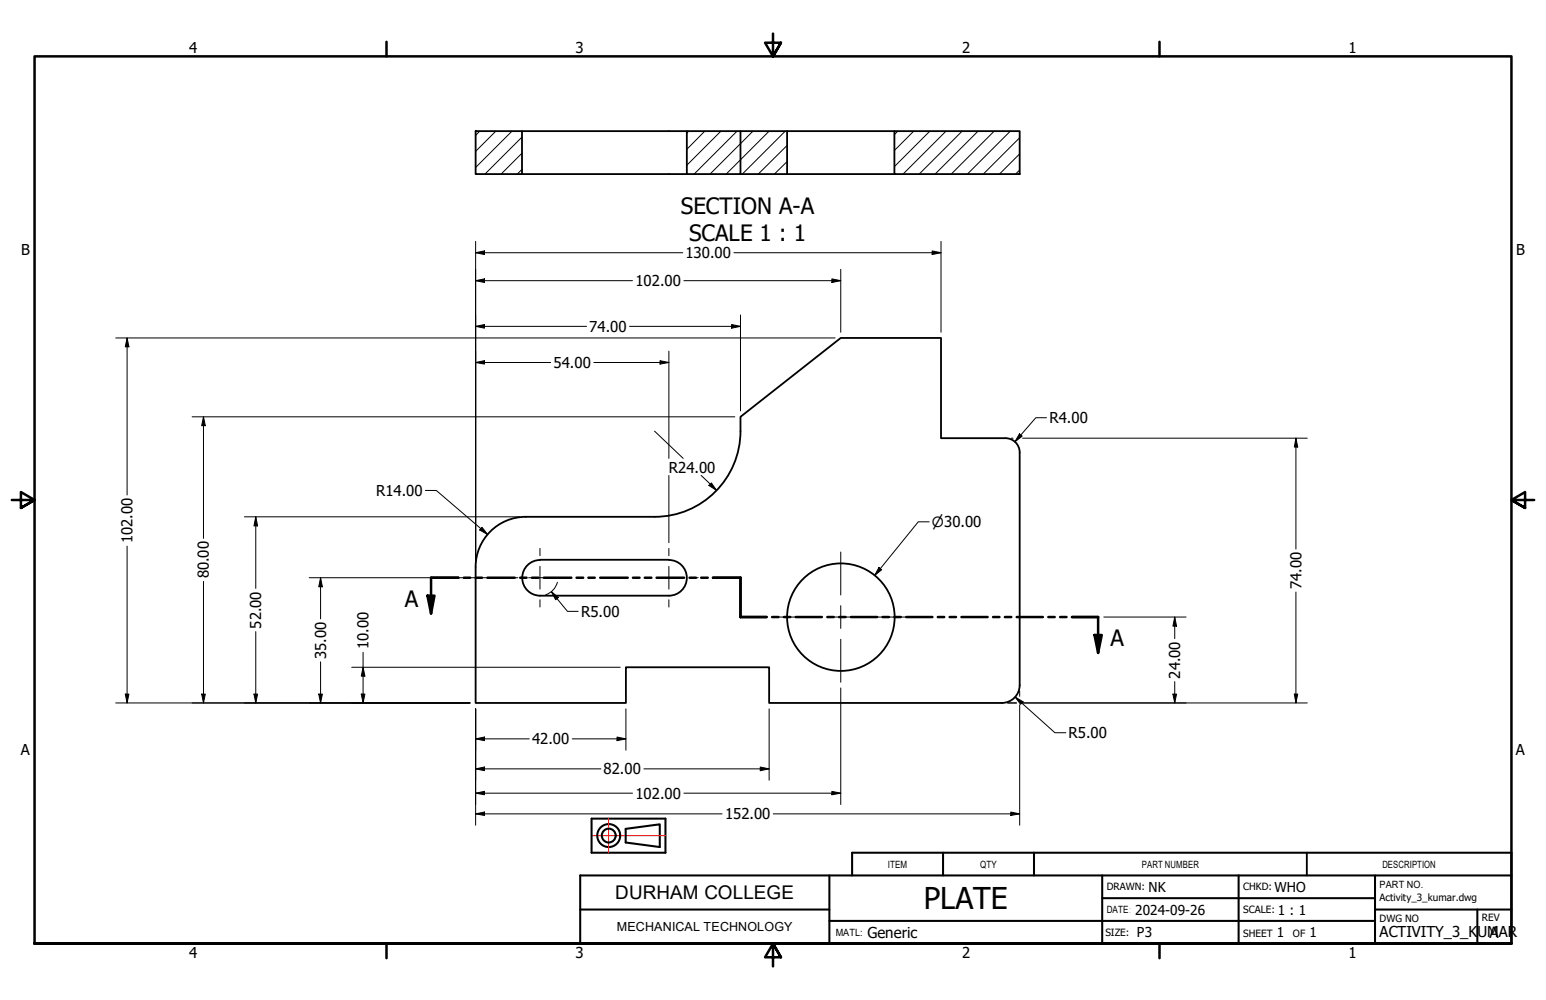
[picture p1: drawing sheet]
<svg xmlns="http://www.w3.org/2000/svg" width="432mm" height="279mm" viewBox="0 0 432 279" stroke-linecap="round" stroke-linejoin="round" font-family="sans-serif">
<!-- layer: Hatch (ANSI) -->
<g fill="none" stroke="#000" stroke-width=".28">
<path d="M134 36.6l-1.2 1.2M138.5 36.6l-5.7 5.7M143 36.6l-10.2 10.2M145.8 38.3l-10.4 10.3M192.3 36.6l-.5 .6M196.8 36.6l-5 5.1M201.4 36.6l-9.6 9.6M205.9 36.6l-12 12M210.3 36.6l-12 12M214.8 36.6l-12 12M219.3 36.6l-12 12M250.8 36.6l-1 1"/>
<path d="M255.2 36.6l-5.4 5.4M259.7 36.6l-9.9 9.9M264.2 36.6l-12 12M268.7 36.6l-12 12M273.2 36.6l-12 12M277.7 36.6l-12 12M282.2 36.6l-12 12M284.8 38.5l-10.2 10.1M145.8 47.3l-1.3 1.3M145.8 42.8l-5.8 5.8M219.8 45.1l-3.5 3.5M219.8 40.6l-8 8"/>
<path d="M284.8 47.5l-1.1 1.1M284.8 43l-5.7 5.6"/>
</g>
<!-- layer: Visible (ANSI) -->
<g fill="none" stroke="#000" stroke-width=".51">
<path d="M132.8 36.6h13v12h-13zM145.8 36.6h46M191.8 36.6h15v12h-15zM206.8 36.6h13v12h-13M219.8 36.6h30M249.8 36.6h35v12h-35zM145.8 48.6h46M219.8 48.6h30M280.8 122.4h-18v-28h-28l-28 22.1a27.5 27.5 0 0 1-2.7 14.9 24 24 0 0 1-21.3 13M280.8 122.4a4 4 0 0 1 4 4M284.8 126.4v65.1M150.8 156.4h36"/>
<path d="M150.8 156.5a5 5 0 0 0-4.9 4.9 5 5 0 0 0 4.9 5h36M182.8 144.4h-36a14 14 0 0 0-14 14v38h42v-10h40v10h65M186.8 156.5a5 5 0 0 1 5 4.9 5 5 0 0 1-5 5M284.8 191.4a5 5 0 0 1-5 5"/>
<circle cx="234.9" cy="172.4" r="15"/>
</g>
<!-- layer: Section Line (ANSI) -->
<g fill="none" stroke="#000" stroke-width=".7">
<path d="M119.4 166.4h1.9l-.9 5zM128 161.4h-7.6v10M129.5 161.4h1.8M132.8 161.4h1.8M136.1 161.4h7.7M145.3 161.4h1.8M148.6 161.4h1.8M151.9 161.4h7.7M161 161.4h1.9M164.3 161.4h1.8M167.6 161.4h7.7M176.8 161.4h1.8"/>
<path d="M180.1 161.4h1.8M183.4 161.4h7.7M192.6 161.4h1.8M195.8 161.4h1.9M199.1 161.4h7.7v11h7.3M215.6 172.4h1.8M218.9 172.4h1.8M222.2 172.4h7.4M231.1 172.4h1.8M234.4 172.4h1.8M237.7 172.4h7.3M246.5 172.4h1.8"/>
<path d="M249.8 172.4h1.8M253.1 172.4h7.3M261.9 172.4h1.8M265.2 172.4h1.8M268.5 172.4h7.3M277.4 172.4h1.7M280.7 172.4h1.7M284 172.4h7.3M292.8 172.4h1.8M296.1 172.4h1.8M299.4 172.4h7.3v10M305.7 177.4h2l-1 5z"/>
</g>
<path d="M119.4 166.4h1.9l-.9 5zM305.7 177.4h2l-1 5z" fill="#000"/>
<!-- layer: Border (ANSI) -->
<path d="M107.9 11.7v4M215.9 9.4v6.3l-2.2-3.8h4.4l-2.2 3.8 2.2-3.8M323.8 11.7v4M3.3 139.7h6.4l-3.9-2.2v4.4l3.9-2.2-3.9 2.2M428.5 139.7h-6.4l3.9-2.2v4.4l-3.9-2.2 3.9 2.2M9.7 263.7v-248h412.4v248h-412.4h412.4M107.9 263.7v4M218.1 267.5l-2.2-3.8 2.2 3.8h-4.4l2.2-3.8v6.3M323.8 263.7v4" fill="none" stroke="#000" stroke-width=".7"/>
<!-- layer: TITLE -->
<g fill="none" stroke="#000" stroke-width=".57">
<path d="M165.2 228.7h20.7v9.6h-20.7zM174.8 231.6l9.5-1.3v6.4l-9.5-1.3zM263.4 238.3v6.3M288.8 238.3v6.3M231.6 244.6v19.1M231.6 257.3h152.4M238 244.6v-6.3h184.1v25.4h-260v-19.1h260M307.8 251h76.2M384 254.1h38.1M384 244.6v19.1M412.6 254.1v9.6"/>
<circle cx="170" cy="233.5" r="3.2"/>
<circle cx="170" cy="233.5" r="1.94"/>
</g>
<!-- layer: Title (ANSI) -->
<path d="M365 238.3v6.3" fill="none" stroke="#000" stroke-width=".51"/>
<path d="M162.1 254.1h69.5M307.8 244.6v19.1M345.9 244.6v19.1" fill="none" stroke="#000" stroke-width=".57"/>
<!-- layer: TITLE -->
<path d="M165.2 233.5h20.7" fill="none" stroke="#f00" stroke-width=".28"/>
<!-- layer: Title (ANSI) -->
<path d="M170 228.7v9.6" fill="none" stroke="#f00" stroke-width=".28"/>
<!-- layer: Center Mark (ANSI) -->
<g fill="none" stroke="#000" stroke-width=".28">
<path d="M150.8 153.2v2.1M150.8 158.2v6.4M186.8 158.2v3.2h-3.2M186.8 153.2v2.1M234.8 154.2v12M142.6 161.4h2.1M147.6 161.4h6.4M150.8 167.6v2M186.8 167.6v2M190 161.4h-3.2v3.2M193 161.4h2M216.7 172.4h12"/>
<path d="M231.6 172.4h6.4M234.8 169.2v6.4M234.8 178.6v12M241 172.4h12"/>
</g>
<!-- layer: Dimension (ANSI) -->
<g fill="none" stroke="#000" stroke-width=".28">
<path d="M132.8 70.6l2.5-.5v1zM132.8 78.4l2.5-.5v1zM132.8 70.6h57.9M132.8 67.4v89.4M132.8 78.4h43.9M191 78.4h43.8M205 70.6h57.8M232.3 77.9l2.5 .5-2.5 .5zM234.8 75.2v17.6M260.3 70.1l2.5 .5-2.5 .5zM262.8 67.4v25.4M32.3 94.4h200.9"/>
<path d="M35.5 94.4l.5 2.5h-1zM35.5 94.4v43.9M132.8 91.2l2.5-.5v1zM132.8 91.2h31M175.8 91.2h31M186.8 98.1v30M204.3 90.7l2.5 .5-2.5 .5zM206.8 88v26.8M53.7 116.5h151.5M56.8 116.5l.5 2.4h-1zM56.8 116.5v33.9M132.8 101.3l2.5-.5v.9z"/>
<path d="M132.8 101.3h21M165.9 101.3h20.9M184.3 100.8l2.5 .5-2.5 .4zM292.3 116.7h-3l-5.8 6.7M118.8 137h3.1l14.3 12.4M182.8 120.5l8 7.6M186.8 132.8v18.8M195.8 132.8l4.4 4.2M198.7 134.9l1.5 2.1-2.2-1.4zM282.4 122.4h.6M284.7 121.2l.8 .7-2 1.5zM285.6 122.4h79.5"/>
<path d="M361.9 122.4l.6 2.5h-1zM361.9 122.4v31M35.5 152.6v43.8M68.3 144.4h76.9M71.4 144.4l.5 2.5h-1zM71.4 144.4v20M134.6 147.3l1.6 2.1-2.2-1.3zM245.5 158.6l.8 .6-2 1.6zM259.5 145.8h-3l-12.2 15M56.8 162.4v34M71.4 176.5v19.9M86.4 161.4h54.6"/>
<path d="M89.5 161.4l.5 2.6h-1zM89.5 161.4v11.5M154 165.3l2 1.6-.8 .7zM154 165.3l4.5 5.5h3M155.7 162.7l-.6 1.3-.9 1.1-1.8 1.1M308.3 172.4h23M328.1 172.4l.5 2.5h-1zM328.1 172.4v6M361.9 165.4v31M32.3 196.4h99M35 193.9h1l-.5 2.5zM56.3 193.9h1l-.5 2.5z"/>
<path d="M70.9 193.9h1l-.5 2.5zM89 193.9h1l-.5 2.5zM89.5 184.9v11.5M98.2 186.4h75M100.9 193.9h1l-.5 2.5zM101.4 186.4l.5 2.5h-1zM101.4 182.2v14.2M132.8 198.1v32.5M174.8 198.1v11.5M214.8 198.1v19.9M234.8 192.2v32.6M281.4 196.4h2.5"/>
<path d="M283.5 194.8l2.3 1.3-.7 .7zM283.5 194.8l11.1 9.9h3.1M284.8 193v1.6M284.8 196.9v33.7M285.3 196.4h79.8M327.6 193.9h1l-.5 2.5zM328.1 190.4v6M361.5 193.9h1l-.6 2.5zM132.8 214.8l2.5-.5v1zM132.8 206.4l2.5-.5v1zM132.8 214.8h35M132.8 206.4h15"/>
<path d="M159.8 206.4h15M172.3 205.9l2.5 .5-2.5 .5zM179.8 214.8h35M212.3 214.3l2.5 .5-2.5 .5zM132.8 227.4l2.5-.5v.9zM132.8 221.6l2.5-.5v1zM132.8 227.4h68.9M132.8 221.6h43.9M191 221.6h43.8M216 227.4h68.8M232.3 221.1l2.5 .5-2.5 .5zM282.3 226.9l2.5 .5-2.5 .4z"/>
</g>
<g fill="#000">
<path d="M132.8 70.6l2.5-.5v1zM132.8 78.4l2.5-.5v1zM232.3 77.9l2.5 .5-2.5 .5zM260.3 70.1l2.5 .5-2.5 .5zM35.5 94.4l.5 2.5h-1zM132.8 91.2l2.5-.5v1zM204.3 90.7l2.5 .5-2.5 .5zM56.8 116.5l.5 2.4h-1zM132.8 101.3l2.5-.5v.9zM184.3 100.8l2.5 .5-2.5 .4zM198.7 134.9l1.5 2.1-2.2-1.4zM284.7 121.2l.8 .7-2 1.5z"/>
<path d="M361.9 122.4l.6 2.5h-1zM71.4 144.4l.5 2.5h-1zM134.6 147.3l1.6 2.1-2.2-1.3zM245.5 158.6l.8 .6-2 1.6zM89.5 161.4l.5 2.6h-1zM154 165.3l2 1.6-.8 .7zM328.1 172.4l.5 2.5h-1zM35 193.9h1l-.5 2.5zM56.3 193.9h1l-.5 2.5zM70.9 193.9h1l-.5 2.5zM89 193.9h1l-.5 2.5zM100.9 193.9h1l-.5 2.5z"/>
<path d="M101.4 186.4l.5 2.5h-1zM283.5 194.8l2.3 1.3-.7 .7zM327.6 193.9h1l-.5 2.5zM361.5 193.9h1l-.6 2.5zM132.8 214.8l2.5-.5v1zM132.8 206.4l2.5-.5v1zM172.3 205.9l2.5 .5-2.5 .5zM212.3 214.3l2.5 .5-2.5 .5zM132.8 227.4l2.5-.5v.9zM132.8 221.6l2.5-.5v1zM232.3 221.1l2.5 .5-2.5 .5zM282.3 226.9l2.5 .5-2.5 .4z"/>
</g>
<text font-size="8.4" x="258" y="254">PLATE</text>
<g font-size="6.3">
<text x="190.2" y="59.8">SECTION A-A</text>
<text x="192.5" y="67.4">SCALE 1 : 1</text>
<text x="113" y="169.5">A</text>
<text x="310.2" y="180.5">A</text>
</g>
<text font-size="5.3" x="171.8" y="251.3">DURHAM COLLEGE</text>
<text font-size="4.3" x="416.1" y="262.1">A</text>
<g font-size="4.2">
<text x="52.8" y="14.7">4</text>
<text x="160.8" y="14.7">3</text>
<text x="268.7" y="14.7">2</text>
<text x="376.7" y="14.7">1</text>
<text x="5.9" y="71.4">B</text>
<text x="423.5" y="71.4">B</text>
<text x="191.5" y="72.1">130.00</text>
<text x="177.5" y="79.9">102.00</text>
<text x="164.6" y="92.7">74.00</text>
<text x="154.6" y="102.8">54.00</text>
<text x="293.1" y="118.2">R4.00</text>
<text x="186.8" y="132">R24.00</text>
<text x="105" y="138.6">R14.00</text>
<text x="37" y="151.8" transform="rotate(-90 37 151.8)">102.00</text>
<text x="58.4" y="161.6" transform="rotate(-90 58.4 161.6)">80.00</text>
<text x="363.5" y="164.7" transform="rotate(-90 363.5 164.7)">74.00</text>
<text x="162.3" y="172.3">R5.00</text>
<text x="73" y="175.6" transform="rotate(-90 73 175.6)">52.00</text>
<text x="91.1" y="184.1" transform="rotate(-90 91.1 184.1)">35.00</text>
<text x="102.9" y="181.4" transform="rotate(-90 102.9 181.4)">10.00</text>
<text x="329.6" y="189.6" transform="rotate(-90 329.6 189.6)">24.00</text>
<text x="148.6" y="208">42.00</text>
<text x="298.4" y="206.2">R5.00</text>
<text x="5.8" y="211.1">A</text>
<text x="423.4" y="211.1">A</text>
<text x="168.6" y="216.3">82.00</text>
<text x="177.5" y="223.1">102.00</text>
<text x="202.5" y="228.9">152.00</text>
<text x="242.3" y="262">Generic</text>
<text x="385.3" y="261.7">ACTIVITY_3_K</text>
<text x="412.6" y="261.7">UMAR</text>
<text x="52.8" y="267.7">4</text>
<text x="160.8" y="267.7">3</text>
<text x="268.7" y="267.7">2</text>
<text x="376.7" y="267.7">1</text>
</g>
<text font-size="3.9" x="260.3" y="147.3">⌀30.00</text>
<g font-size="3.8">
<text x="320.8" y="249.2">NK</text>
<text x="356" y="249.2">WHO</text>
<text x="317.1" y="255.5">2024-09-26</text>
<text x="356.9" y="255.5">1 : 1</text>
<text x="317.6" y="261.9">P3</text>
<text x="356.6" y="261.9">1</text>
<text x="365.8" y="261.9">1</text>
</g>
<text font-size="3.5" x="172.3" y="260.2">MECHANICAL TECHNOLOGY</text>
<g font-size="2.8">
<text x="248" y="242.4">ITEM</text>
<text x="273.7" y="242.4">QTY</text>
<text x="319" y="242.4">PART NUMBER</text>
<text x="386.1" y="242.4">DESCRIPTION</text>
<text x="309.1" y="248.8">DRAWN:</text>
<text x="347.2" y="248.8">CHKD:</text>
<text x="385.3" y="251.7">Activity_3_kumar.dwg</text>
<text x="385.3" y="248">PART NO.</text>
<text x="309.1" y="255.1">DATE:</text>
<text x="347.2" y="255.1">SCALE:</text>
<text x="385.3" y="257.5">DWG NO</text>
<text x="413.9" y="257.4">REV</text>
<text x="233.4" y="261.5">MATL:</text>
<text x="308.7" y="261.5">SIZE:</text>
<text x="347.2" y="261.9">SHEET</text>
<text x="361.1" y="261.9">OF</text>
</g>
</svg>
